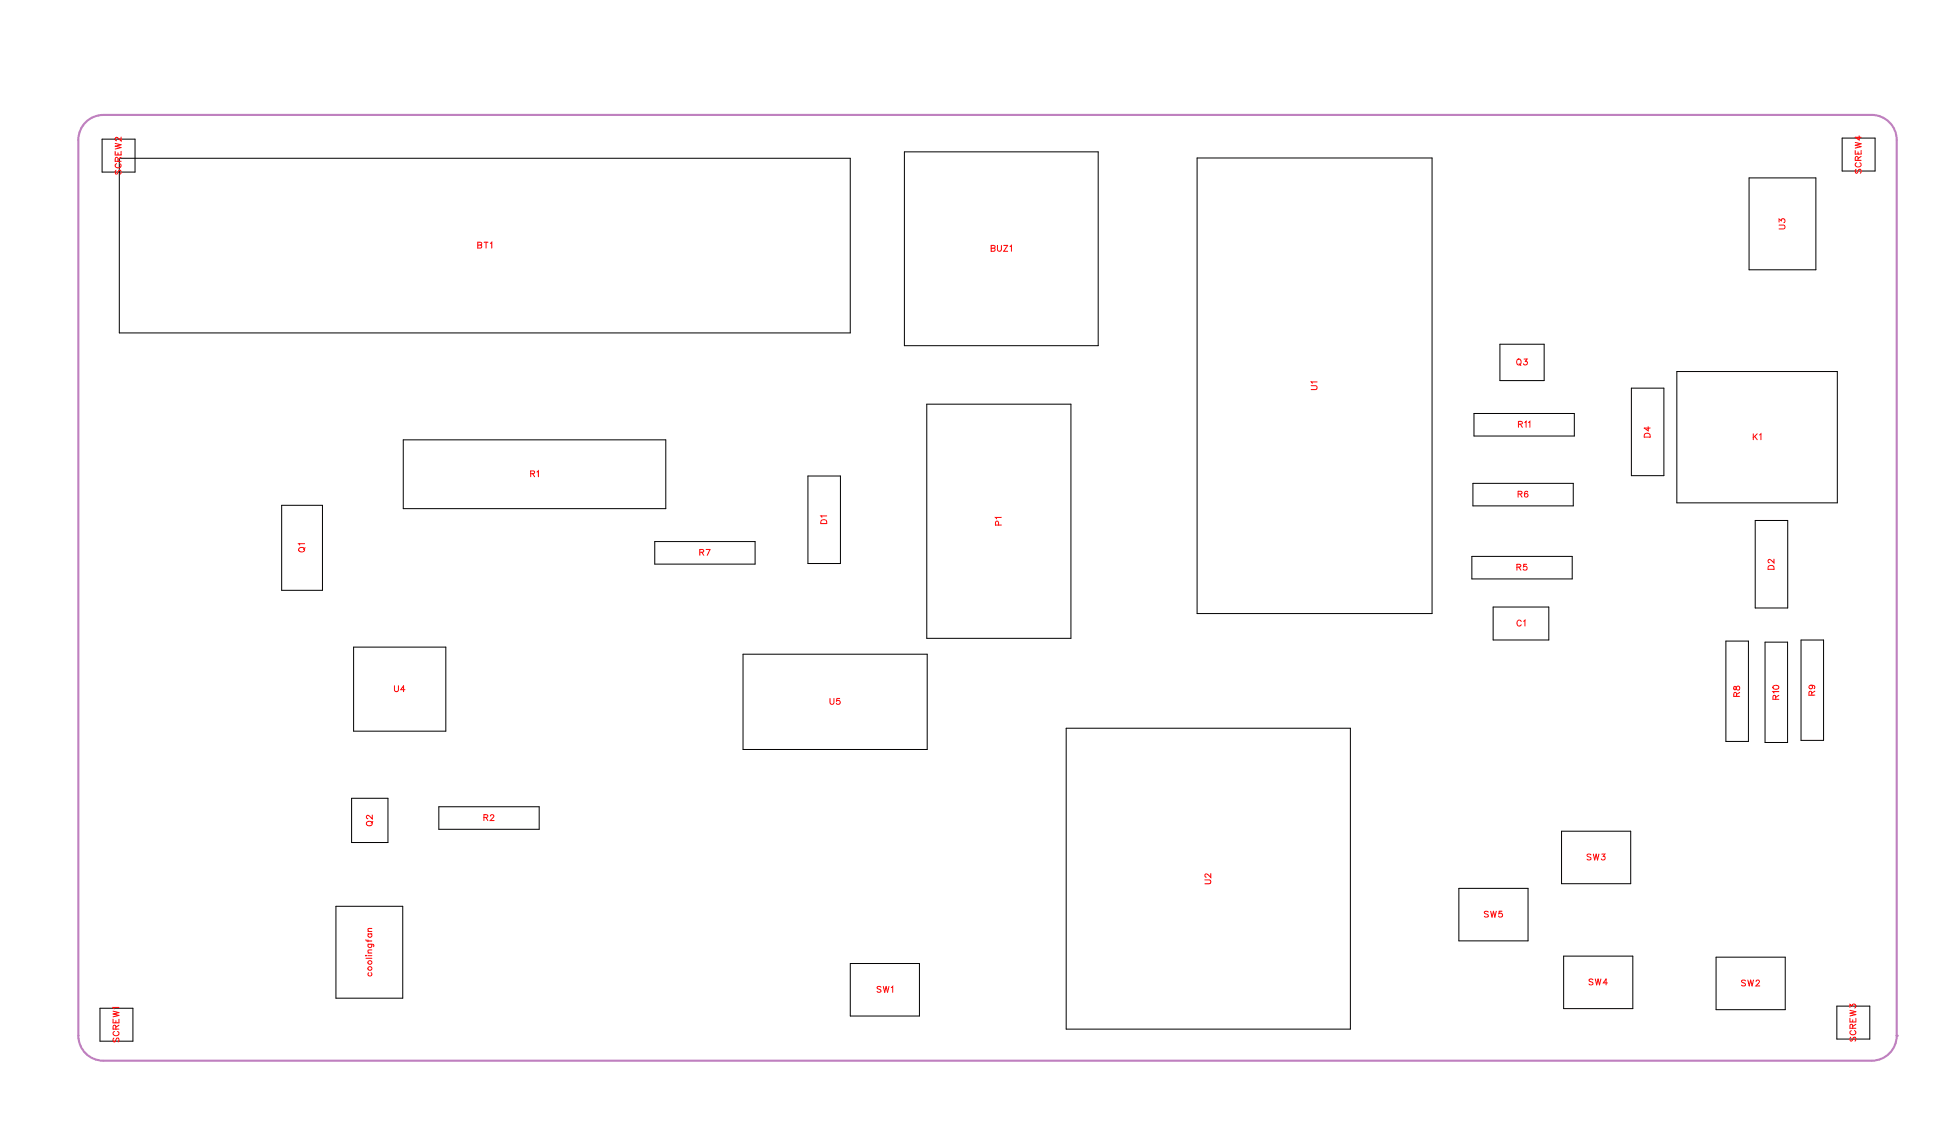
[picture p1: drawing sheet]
<svg xmlns="http://www.w3.org/2000/svg" width="233mm" height="137mm" viewBox="0 0 233 137" stroke-linecap="round" stroke-linejoin="round" font-family="sans-serif">
<path d="M10.1 14.9a2.99 2.99 0 0 1 2.3-1.1h212.2a3 3 0 0 1 3 3v107.5a3 3 0 0 1-3 3h-212.2a3 3 0 0 1-3-3v-107.5l.1-.7 .2-.6zM227.6 124.3h.1" fill="none" stroke="#bf80bf" stroke-width=".25"/>
<g fill="none" stroke="#000" stroke-width=".12">
<path d="M12.3 16.7h3.9v3.9h-3.9zM14.3 19h87.7v20.9h-87.7zM108.5 18.2h23.3v23.3h-23.3zM143.6 19h28.2v54.6h-28.2zM221 16.6h4v3.9h-4zM209.9 21.3h8v11.1h-8zM48.4 52.8h31.5v8.2h-31.5zM96.9 57.1h3.9v10.5h-3.9zM111.2 48.5h17.3v28.1h-17.3zM176.7 58h12.1v2.7h-12.1zM176.9 49.6h12v2.7h-12zM180 41.3h5.3v4.4h-5.3z"/>
<path d="M195.7 46.6h3.9v10.5h-3.9zM201.2 44.6h19.3v15.7h-19.3zM33.8 60.6h4.9v10.2h-4.9zM42.4 77.6h11.1v10.1h-11.1zM78.6 65h12v2.7h-12zM89.2 78.5h22.1v11.4h-22.1zM176.6 66.8h12v2.7h-12zM179.2 72.8h6.6v4h-6.6zM207.1 76.9h2.7v12.1h-2.7zM210.6 62.4h3.9v10.5h-3.9zM211.8 77h2.7v12.1h-2.7zM216.1 76.8h2.7v12h-2.7z"/>
<path d="M42.2 95.8h4.4v5.3h-4.4zM52.7 96.8h12v2.7h-12zM127.9 87.4h34.1v36.1h-34.1zM187.4 99.7h8.3v6.3h-8.3zM40.3 108.7h8v11.1h-8zM102 115.6h8.3v6.3h-8.3zM175 106.6h8.3v6.3h-8.3zM187.6 114.7h8.3v6.3h-8.3zM205.9 114.8h8.3v6.3h-8.3zM12 121h3.9v3.9h-3.9zM220.4 120.7h4v4h-4z"/>
</g>
<g fill="none" stroke="#f00" stroke-width=".12">
<path d="M13.8 18.2v.4h.7v-.4M13.8 17.2l.7 .2-.7 .1 .7 .2-.7 .2M14 19.6a.26 .26 0 0 0-.2 .3 .26 .26 0 0 0 .3 .2h.2a.26 .26 0 0 0 .2-.2 .26 .26 0 0 0-.1-.3M14.2 19.4l-.1-.5h-.2l-.1 .5h.7M14.2 18.3v.3M14.5 16.4v.5l-.3-.3-.2-.1-.2 .1v.2l.2 .1M14.5 18.9l-.3 .2M222.6 18v.5h.7v-.5M222.6 17.1l.7 .2-.7 .1 .7 .2-.7 .2M222.8 19.5a.26 .26 0 0 0-.2 .3 .26 .26 0 0 0 .3 .2h.1a.26 .26 0 0 0 .3-.2 .26 .26 0 0 0-.2-.3M222.9 19.2v-.4h-.2l-.1 .4h.7M222.9 18.2v.3"/>
<path d="M223.1 16.3v.5l-.5-.3h.7M223.3 18.8l-.4 .2M13.9 20.4l-.1 .2 .1 .3 .2-.1 .2-.4h.1l.1 .2-.1 .3M57.3 29.4l.5 .1v.1l-.2 .2h-.3v-.7h.5v.2l-.2 .1M58.1 29.1h.5M58.3 29.1v.7M58.8 29.2l.2-.1v.7M118.9 29.8h.5v.2l-.2 .1h-.3v-.7l.5 .1v.1l-.2 .2M119.7 29.4v.5l.2 .2 .2-.1 .1-.6M120.4 29.4h.5l-.5 .7h.5M121.2 29.6l.2-.2v.7M213.5 27h.5l.2 .2-.1 .2-.6 .1"/>
<path d="M213.5 26.6v-.3l.2 .2a.24 .24 0 0 1 .4-.2 .24 .24 0 0 1-.1 .4M222.7 20.3l-.1 .2 .1 .3 .2-.1 .1-.4h.2l.1 .2-.1 .3M63.7 56.8h.4v-.2l-.1-.1h-.3v.7M63.9 56.8l.2 .4M64.4 56.6l.2-.1v.7M157.3 46.3h.5l.2 .2-.1 .2h-.6M158 45.8h-.7l.2 .2M182 43.2l.1-.1a.33 .33 0 0 1 .4 .3 .33 .33 0 0 1-.4 .3l-.1-.2zM182.2 59.3l.4-.1v-.1l-.1-.2h-.3v.7M182.2 50.9h.4l.1-.2-.2-.1h-.3v.7M182.3 43.6l.2 .3M182.4 59.3l.2 .3"/>
<path d="M182.4 50.9l.3 .4M182.9 43.1h.3l-.2 .2a.24 .24 0 0 1 .2 .4 .24 .24 0 0 1-.4-.1M183 50.7l.1-.1v.7M183.3 59a.35 .35 0 0 0-.4 .2 .35 .35 0 0 0 .2 .4 .22 .22 0 0 0 .3-.2 .22 .22 0 0 0-.3-.2 .22 .22 0 0 0-.2 .2M183.4 50.7l.2-.1v.7M197.4 52h.2h.3l.1 .4h-.7zM197.8 51.2v.5l-.5-.3h.7M210.4 52v.8M210.5 52.4l.3 .4M210.8 52l-.4 .5M211.1 52.2l.2-.2v.8M35.9 65.7a.35 .35 0 0 1 .5 0 .35 .35 0 0 1 .1 .4 .33 .33 0 0 1-.4 .1 .33 .33 0 0 1-.2-.5z"/>
<path d="M36.5 65.2h-.7l.2 .2M36.6 65.7l-.2 .2M84 66.3l.4-.1v-.1l-.1-.2h-.3v.7M84.2 66.3l.2 .3M84.7 65.9h.5l-.3 .7M98.6 62.4l.2-.1 .3 .1 .1 .4h-.7zM99.2 61.9h-.7l.1 .2M119.8 63v-.4h-.3l-.1 .4h.8M120.2 62.1h-.8l.2 .1M182 68h.4l.1-.2-.2-.1h-.3v.7M182.3 68l.2 .4M182.5 74.6a.26 .26 0 0 0-.3-.2 .26 .26 0 0 0-.2 .3v.1a.26 .26 0 0 0 .2 .3 .26 .26 0 0 0 .3-.2"/>
<path d="M182.8 74.5l.2-.1v.7M183.2 67.7h-.4v.3a.25 .25 0 0 1 .4 0 .25 .25 0 0 1-.1 .4 .25 .25 0 0 1-.3-.1M212.3 67.9l.1-.1 .4 .1 .1 .4h-.7zM212.9 67.1v.5l-.4-.4-.2-.1-.1 .1v.2l.1 .1M44.1 98.6a.35 .35 0 0 1 .4 0 .35 .35 0 0 1 .1 .3 .33 .33 0 0 1-.4 .2 .33 .33 0 0 1-.1-.5zM44.7 97.8v.5l-.4-.4-.2-.1-.1 .1v.2l.1 .1M44.7 98.6l-.2 .2M47.3 82.3v.5l.2 .2 .3-.1v-.6M48.6 82.7h-.5l.3-.4v.7M58.1 98.1l.4-.1v-.1l-.1-.2h-.3v.7M58.3 98.1l.2 .3M58.9 97.9l.1-.2h.1l.2 .2-.1 .2-.4 .3h.5"/>
<path d="M99.6 83.8v.5l.2 .2 .2-.1 .1-.6M100.8 83.8h-.4v.3a.25 .25 0 0 1 .4 0 .25 .25 0 0 1-.1 .4 .25 .25 0 0 1-.4-.1M208.1 82.4v.3l.1 .1 .3-.5a.24 .24 0 0 1 .3 .3 .24 .24 0 0 1-.3 .2l-.1-.1-.1-.3zM208.4 83.5l-.1-.4h-.1l-.2 .1v.3h.7M208.7 83.1l-.3 .2M212.8 82.3l.2-.1a.3 .3 0 0 1 .4 .3 .38 .38 0 0 1-.3 .2 .38 .38 0 0 1-.4-.3zM213.1 83.9l-.1-.4-.1-.1-.2 .2v.3h.7M213.4 83h-.7l.2 .1M213.4 83.4l-.3 .3M217.3 82.2a.22 .22 0 0 1 .2 .3 .22 .22 0 0 1-.4 .1 .22 .22 0 0 1 .1-.4h.1a.34 .34 0 0 1 .5 .3l-.1 .1M217.4 83.4v-.4l-.2-.1-.1 .2v.3h.7M217.8 82.9l-.4 .3"/>
<path d="M43.9 114.6v.1zM43.9 112.7l.1 .2h.6M43.9 115h.7M44.1 113.3h.7v.3M44.1 114.7h.5M44.1 114.3h.5M44.1 112.8v.2M44.1 112h.5M44.1 111.8h.5M44.2 116.7a.23 .23 0 0 0 0 .3 .23 .23 0 0 0 .4 0 .23 .23 0 0 0-.1-.3M44.2 113.3a.23 .23 0 0 0 0 .3 .23 .23 0 0 0 .4 0 .23 .23 0 0 0-.1-.3M44.2 112a.23 .23 0 0 0 0 .4 .23 .23 0 0 0 .4 0 .23 .23 0 0 0-.1-.4"/>
<path d="M44.6 114h-.4l-.1 .2 .2 .1M44.6 111.4h-.4l-.1 .2 .2 .2M105.7 118.4l-.2-.1-.3 .1 .1 .2 .4 .2v.1l-.2 .1-.3-.1M106 118.3l.2 .7 .1-.7 .2 .7 .2-.7M106.9 118.5l.2-.2v.7M144.6 105.6h.5l.2 .2-.1 .2h-.6M145.3 104.8v.5l-.4-.4-.2-.1-.1 .2v.1l.1 .1M178.6 109.4l-.2-.1-.3 .1 .1 .2 .4 .2v.1l-.2 .1-.3-.1M178.9 109.3l.1 .7 .2-.7 .2 .7 .1-.7M180.2 109.3h-.3v.3a.25 .25 0 0 1 .3 0 .25 .25 0 0 1 0 .4 .25 .25 0 0 1-.4-.1M190.9 102.6l-.2-.1-.3 .1 .1 .1 .4 .3v.1l-.2 .1-.3-.1M191.1 117.6l-.1-.1-.3 .1v.1l.4 .3v.1l-.1 .1-.3-.1"/>
<path d="M191.2 102.5l.1 .7 .2-.7 .2 .7 .2-.7M191.4 117.5l.2 .7 .2-.7 .1 .7 .2-.7M192.2 102.5h.4l-.2 .2a.24 .24 0 0 1 .2 .4 .25 .25 0 0 1-.5-.1M192.9 117.9h-.5l.3-.4v.7M209.4 117.7l-.1-.1-.3 .1v.2l.4 .2v.1l-.1 .1-.3-.1M209.7 117.6l.2 .7 .2-.7 .1 .7 .2-.7M210.7 117.7l.1-.1h.2l.1 .1-.1 .2-.3 .4h.5M13.6 122.3v.4h.7v-.4M13.6 121.3l.7 .2-.7 .2 .7 .1-.7 .2M13.7 124.5l-.1 .2 .1 .3 .1-.1 .3-.4h.1l.1 .2-.1 .3M13.7 123.7a.26 .26 0 0 0-.1 .3 .26 .26 0 0 0 .2 .3h.2a.26 .26 0 0 0 .3-.3 .26 .26 0 0 0-.2-.3M13.9 123.5v-.4l-.3-.1v.5h.7"/>
<path d="M13.9 122.4v.3M14.3 120.9h-.7l.1 .1M14.3 123l-.4 .2M222 120.9v-.4l.2 .2a.24 .24 0 0 1 .4-.2 .24 .24 0 0 1-.1 .4M222 122.2v.4h.7v-.4M222 121.2l.7 .2-.7 .2 .7 .1-.7 .2M222.1 124.4l-.1 .2 .1 .3 .1-.1 .3-.4h.1l.1 .2-.1 .3M222.1 123.6a.26 .26 0 0 0-.1 .3 .26 .26 0 0 0 .2 .3h.2a.26 .26 0 0 0 .3-.3 .26 .26 0 0 0-.2-.3M222.3 123.4v-.4l-.3-.1v.5h.7M222.3 122.3v.3M222.7 122.9l-.4 .2"/>
<circle cx="44.4" cy="116.2" r=".23"/>
<circle cx="44.4" cy="115.5" r=".23"/>
</g>
<g font-size="1.2" fill="#fff">
<text x="14.8" y="21" transform="rotate(-90 14.8 21)">SCREW2</text>
<text x="223.6" y="20.8" transform="rotate(-90 223.6 20.8)">SCREW4</text>
<text x="214.5" y="27.5" transform="rotate(-90 214.5 27.5)">U3</text>
<text x="57.3" y="30.1">BT1</text>
<text x="118.9" y="30.4">BUZ1</text>
<text x="158.3" y="46.8" transform="rotate(-90 158.3 46.8)">U1</text>
<text x="181.9" y="44.1">Q3</text>
<text x="182.1" y="51.6">R11</text>
<text x="198.3" y="52.5" transform="rotate(-90 198.3 52.5)">D4</text>
<text x="210.3" y="53.1">K1</text>
<text x="63.6" y="57.5">R1</text>
<text x="182.1" y="59.9">R6</text>
<text x="99.5" y="62.9" transform="rotate(-90 99.5 62.9)">D1</text>
<text x="120.5" y="63.1" transform="rotate(-90 120.5 63.1)">P1</text>
<text x="36.8" y="66.3" transform="rotate(-90 36.8 66.3)">Q1</text>
<text x="83.9" y="66.9">R7</text>
<text x="182" y="68.7">R5</text>
<text x="213.2" y="68.4" transform="rotate(-90 213.2 68.4)">D2</text>
<text x="182" y="75.4">C1</text>
<text x="47.3" y="83.3">U4</text>
<text x="209" y="83.6" transform="rotate(-90 209 83.6)">R8</text>
<text x="213.7" y="84" transform="rotate(-90 213.7 84)">R10</text>
<text x="218.1" y="83.5" transform="rotate(-90 218.1 83.5)">R9</text>
<text x="99.5" y="84.8">U5</text>
<text x="45" y="99.1" transform="rotate(-90 45 99.1)">Q2</text>
<text x="58" y="98.7">R2</text>
<text x="145.6" y="106.1" transform="rotate(-90 145.6 106.1)">U2</text>
<text x="190.4" y="103.5">SW3</text>
<text x="178" y="110.3">SW5</text>
<text x="44.9" y="117.2" transform="rotate(-90 44.9 117.2)">coolingfan</text>
<text x="105.2" y="119.3">SW1</text>
<text x="190.6" y="118.5">SW4</text>
<text x="208.9" y="118.6">SW2</text>
<text x="14.6" y="125.1" transform="rotate(-90 14.6 125.1)">SCREW1</text>
<text x="223" y="125" transform="rotate(-90 223 125)">SCREW3</text>
</g>
</svg>
